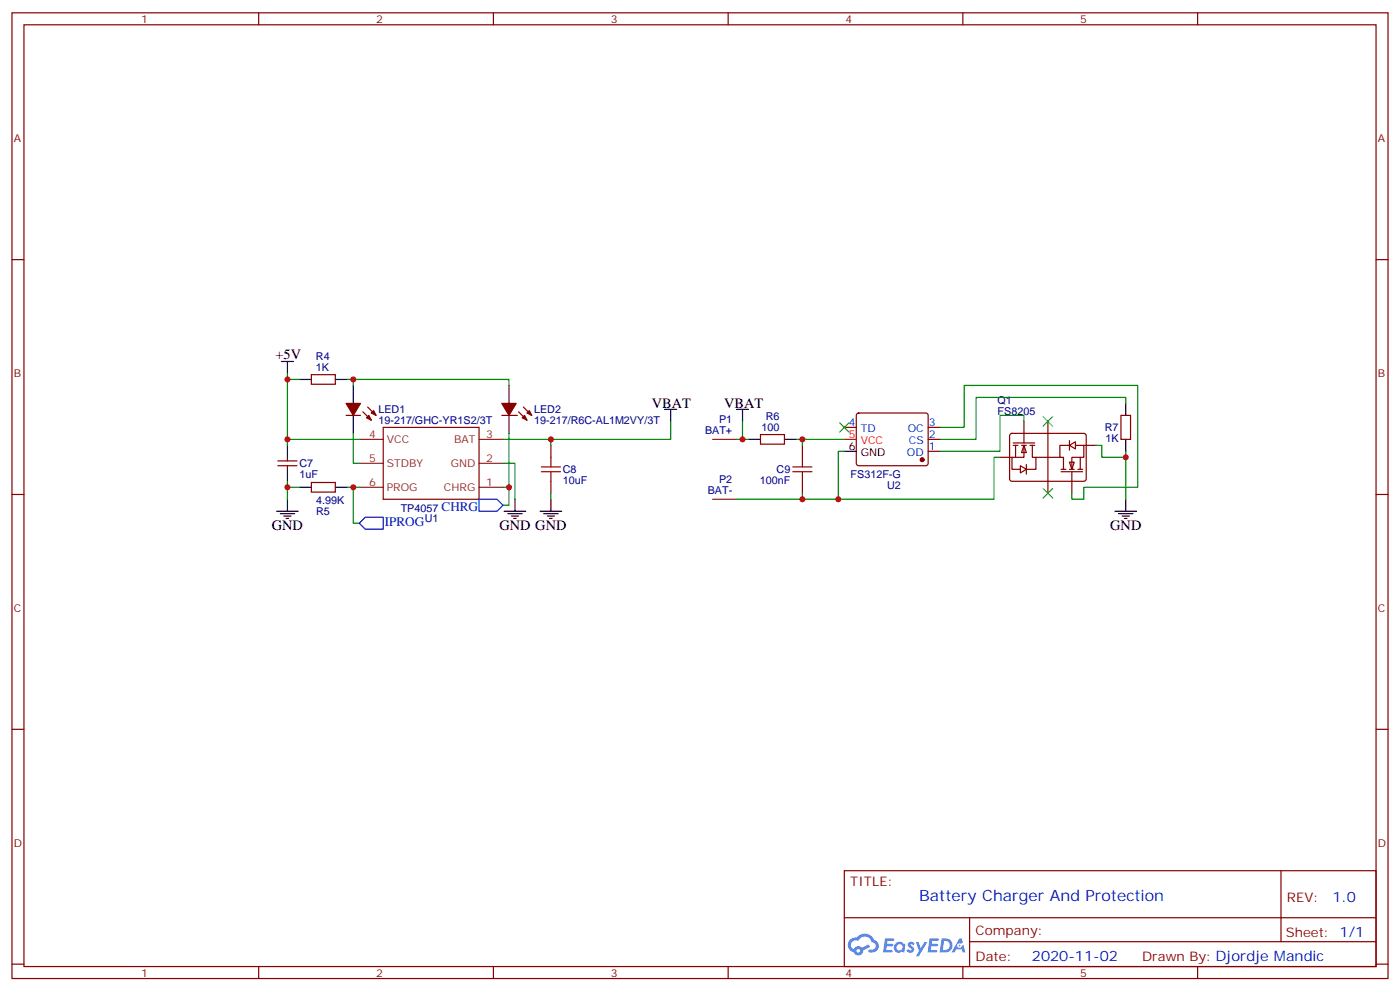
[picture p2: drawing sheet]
<svg xmlns="http://www.w3.org/2000/svg" width="412mm" height="292mm" viewBox="0 0 412 292" stroke-linecap="round" stroke-linejoin="round" font-family="sans-serif">
<g fill="none" stroke="#870000" stroke-width=".35">
<path d="M3.5 3.8h405.4v284.3h-405.4zM7.1 7.3h398.2v277.3h-398.2zM76.2 3.8v3.5M145.3 3.8v3.5M214.5 3.8v3.5M283.6 3.8v3.5M352.8 3.8v3.5M3.5 76.4h3.6M405.3 76.4h3.6M3.5 145.6h3.6M405.3 145.6h3.6M3.5 214.7h3.6"/>
<path d="M405.3 214.7h3.6M248.7 256.4h156.6v28.2h-156.6zM377.3 256.4v20.9M248.7 270.2h156.5M285.6 277.3h119.6M285.6 270.2v14.1M3.5 283.9h3.6M76.2 284.6v3.5M145.3 284.6v3.5M214.5 284.6v3.5M283.6 284.6v3.5M352.8 284.6v3.5"/>
<path d="M405.3 283.9h3.6"/>
</g>
<g fill="#5487ff">
<path d="M267.7 277.5a1.22 1.22 0 0 1 1.7 .3l-.4 .6a.47 .47 0 0 0-.3-.4 .47 .47 0 0 0-.5 .2l.1 .2a1.14 1.14 0 0 1 .8 1.7 1.14 1.14 0 0 1-1.9 0l-.2-.2 .5-.5 .7 .4a.29 .29 0 0 0 .3-.2 .29 .29 0 0 0-.2-.4 1.04 1.04 0 0 1-.6-1.7z"/>
<path d="M260.7 276.3h2.4l.3 .2-.2 .5h-1.8l-.1 .9h1.5l.3 .4-.3 .3h-1.6l-.2 1.1 1.7 .1 .2 .3-.2 .3h-2.6z"/>
<path d="M273.8 276.3h2.4l.3 .2-.1 .5h-1.8l-.2 .9h1.6l.3 .4-.4 .3h-1.6l-.1 1.1 1.7 .1 .2 .3-.2 .3h-2.6z"/>
<path d="M282.6 276.3h.7l.3 1.2-.6 .4a.69 .69 0 0 0-1 .2 .69 .69 0 0 0 .4 1 .69 .69 0 0 0 .9-.6l.5-.3 .6 2.2h-.8l-.2-.8h-1.8l-.5 .8h-.8z"/>
<path d="M269.8 277.4h.8l.6 1.8 1.1-1.8h.9l-2.6 4.2h-.8l.9-1.6z"/>
<path d="M277.4 276.3l-.6 4.1h1.3a2.11 2.11 0 0 0 2.5-2.1 2.11 2.11 0 0 0-2.5-2zM278.1 277a1.39 1.39 0 0 1 1.7 1.4 1.39 1.39 0 0 1-1.8 1.3h-.3z"/>
<path d="M263.7 277.9a1.54 1.54 0 0 0-.1 2.2 1.54 1.54 0 0 0 2.2 .1l.6 .2 .3-2.3-.2-.2h-.4a1.49 1.49 0 0 0-2.4 0zM264 278.9a.94 .94 0 0 1 1.8 0 .94 .94 0 0 1-1.8 0z"/>
<path d="M250.4 276.7a2.18 2.18 0 0 0 1.1 3.7 1.44 1.44 0 0 0 1.6 .9 1.44 1.44 0 0 0 1.2-1.5l2-1-.5-.7-1.9 .9a1.47 1.47 0 0 0-2.4 .5 1.39 1.39 0 0 1-.7-2 1.39 1.39 0 0 1 2-.4 2.12 2.12 0 0 1 2.2-1.3 2.12 2.12 0 0 1 1.9 1.7 1.14 1.14 0 0 1 1.1 1.4 1.14 1.14 0 0 1-1.7 .7 .43 .43 0 0 0-.5 .4 .43 .43 0 0 0 .4 .5 1.98 1.98 0 0 0 2.5-1.3 1.98 1.98 0 0 0-1.2-2.5 3.1 3.1 0 0 0-5.3-.7l-.9 .1zM252.3 280a.55 .55 0 0 1 1.1 0 .55 .55 0 0 1-1.1 0z"/>
<circle cx="282.6" cy="278.4" r=".26"/>
</g>
<path d="M105.8 136.4h7.1M105.8 129.4h7.1M141.1 136.4h7.1M141.1 129.4h7.1M105.8 143.5h7.1M141.1 143.5h7.1" fill="none" stroke="#8c2424" stroke-width=".35"/>
<g fill="none" stroke="#870000" stroke-width=".35">
<path d="M91.7 110.3h7.1v2.8h-7.1zM108.3 119.8l2.5 2.5M154.2 119.8l2.4 2.5M81.8 137.1h5.7M81.8 135.7h5.7M84.7 134.7v1M84.7 137.1v1.1M102 122.3h4.2M106.9 121.2l2.5 2.5M112.9 125.8h28.2v21.2h-28.2zM147.8 122.3h4.6M152.8 121.2l2.4 2.5"/>
<path d="M162.3 131.1v3.6M224 128h7.1v2.8h-7.1zM236.4 131.1v3.6M248.7 125.8h3.5M252.5 121.8l.4-.2h19.8l.5 .2 .2 .5-.1 14.4-.6 .4h-20l-.5-.7v-14.1zM273.4 132.9h3.5M273.4 129.4h3.5M273.4 125.8h3.5M330.2 122.3h2.8v7.1h-2.8zM91.7 142.1h7.1v2.8h-7.1zM162.3 141.7v3.5M236.4 141.7v3.5"/>
</g>
<g fill="none" stroke="#000" stroke-width=".35">
<path d="M82.9 106.4h3.5M84.7 106.4v3.6M88.2 111.7h3.5M98.8 111.7h3.5M104.1 113.5v5.3M149.9 113.5v5.3M331.6 118.8v3.5M84.7 131.1v3.6M84.7 138.2v3.5M104.1 122.3v5.3M149.9 122.3v5.3M195.8 120.5h3.5"/>
<path d="M197.6 120.5v3.6M220.5 129.4h3.5M231.1 129.4h3.5M248.7 132.9h3.5M331.6 129.4v3.5M81.5 150.5h6.3M82.5 151.2h4.3M83.6 151.9h2.1M84.3 152.6h.7M84.7 147v3.5M88.2 143.5h3.5M98.8 143.5h3.5"/>
<path d="M148.5 150.5h6.4M149.6 151.2h4.2M150.6 151.9h2.2M151.3 152.6h.7M151.7 147v3.5M159.1 150.5h6.4M160.2 151.2h4.2M161.2 151.9h2.1M161.9 152.6h.7M162.3 147v3.5"/>
</g>
<path d="M159.5 138.9h5.6M159.5 137.5h5.6M162.3 134.7v2.8M162.3 138.9v2.8M233.5 138.9h5.7M233.5 137.5h5.7M236.4 134.7v2.8M236.4 138.9v2.8" fill="none" stroke="#a10000" stroke-width=".35"/>
<g fill="#870000" stroke="#870000" stroke-width=".35">
<path d="M102 118.8h4.2l-2.1 3.5z"/>
<path d="M107.9 123l.8-.7 .7 1.4z"/>
<path d="M109.4 121.6l.7-.7 .7 1.4z"/>
<path d="M147.8 118.8h4.2l-2.1 3.5z"/>
<path d="M153.8 123l.7-.7 .7 1.4z"/>
<path d="M155.2 121.6l.7-.7 .7 1.4z"/>
<circle cx="271.6" cy="135.4" r=".53"/>
</g>
<path d="M105.8 154.1l1.8-1.8h5.3v3.5h-5.3zM141.1 147h5.3l1.8 1.8-1.8 1.7h-5.3z" fill="none" stroke="#00f" stroke-width=".35"/>
<g fill="none" stroke="#008700" stroke-width=".35">
<path d="M84.7 111.7h3.5M84.7 110v21.1M102.3 111.7h47.6v1.8M104.1 111.7v1.8M104.1 127.6v8.8h1.7M148.2 136.4h3.5v10.6M149.9 127.6v15.9h-1.7M162.3 129.4v1.7M197.6 124.1v5.3h-49.4M84.7 141.7v1.8h3.5M84.7 143.5v3.5M102.3 143.5h3.5"/>
<path d="M104.1 143.5v10.6h1.7M149.9 143.5v5.3h-1.7M162.3 145.2v1.8"/>
</g>
<path d="M248.7 129.4h3.5" fill="none" stroke="#f00" stroke-width=".35"/>
<g fill="#fff" stroke="#870000" stroke-width=".35">
<path d="M301.6 131.1l.7 2.1h-1.4z"/>
<path d="M300.6 137.1l1.7 1.1-1.7 1z"/>
</g>
<path d="M294.6 134.7h3.5M298.4 130.4h6.4M298.4 131.1h1.5M299.2 131.1v3.6M300.9 131.1h1.4M301.6 131.1v3.6h-3.5v3.5h2.5M301.6 124.1v6.3M302.3 136.8v2.8M303.4 131.1h1.4M304.1 131.1v3.6h1.1v3.5h-2.9M308.7 124.1v3.5" fill="none" stroke="#870000" stroke-width=".35"/>
<g fill="#fff" stroke="#870000" stroke-width=".35">
<path d="M315 136.1h1.4l-.7 2.1z"/>
<path d="M315 131.1l1.8-1v2.1z"/>
</g>
<g fill="none" stroke="#870000" stroke-width=".35">
<path d="M297.6 127.8l.5-.2 21.4 .1 .5 .6-.1 13-.6 .4-21.5-.1-.4-.6v-12.7zM305.2 134.7h7M308.7 127.6v17.6M312.6 138.9h6.3M312.6 138.2h1.4M315 131.1h-2.8v3.6h1.1v3.5M315 129.7v2.8M315 138.2h1.4M315.7 138.9v6.3M316.8 131.1h2.5v3.6h-3.6v3.5M317.5 138.2h1.4M318.2 134.7v3.5"/>
<path d="M319.3 131.1h3.5"/>
</g>
<path d="M209.9 129.4h7.1M209.9 147h7.1" fill="none" stroke="#8c2424" stroke-width=".35"/>
<path d="M217 120.5h3.5M218.7 120.5v3.6M328.4 150.5h6.4M329.5 151.2h4.2M330.6 151.9h2.1M331.3 152.6h.7M331.6 147v3.5" fill="none" stroke="#000" stroke-width=".35"/>
<g fill="none" stroke="#008700" stroke-width=".35">
<path d="M331.6 118.8v-1.8h-44.1v12.4h-10.6M84.7 129.4h21.1M217 129.4h3.5M218.7 124.1v5.3M234.6 129.4h14.1M236.4 129.4v1.7M248.7 132.9h-1.8v14.1h-29.9M276.9 125.8h7.1v-12.3h51.1v30h-15.8v3.5h-3.6v-1.8M294.6 134.7h-1.8v12.3h-45.9M301.6 124.1v-1.8h-7v10.6h-17.7M322.8 131.1h1.8v3.6h7v12.3M331.6 132.9v1.8"/>
<path d="M236.4 145.2v1.8"/>
</g>
<path d="M247.3 124.4l2.8 2.8M250.1 124.4l-2.8 2.8M307.3 122.7l2.8 2.8M310.1 122.7l-2.8 2.8M307.3 143.8l2.8 2.8M310.1 143.8l-2.8 2.8" fill="none" stroke="#3c3" stroke-width=".35"/>
<g fill="#c00">
<circle cx="104.1" cy="111.7" r=".88"/>
<circle cx="84.7" cy="143.5" r=".88"/>
<circle cx="104.1" cy="143.5" r=".88"/>
<circle cx="84.7" cy="111.7" r=".88"/>
<circle cx="149.9" cy="143.5" r=".88"/>
<circle cx="162.3" cy="129.4" r=".88"/>
<circle cx="236.4" cy="129.4" r=".88"/>
<circle cx="218.7" cy="129.4" r=".88"/>
<circle cx="236.4" cy="147" r=".88"/>
<circle cx="84.7" cy="129.4" r=".88"/>
<circle cx="246.9" cy="147" r=".88"/>
<circle cx="331.6" cy="134.7" r=".88"/>
</g>
<text font-size="4.6" fill="#00f" x="270.8" y="265.4">Battery Charger And Protection</text>
<g font-size="4.2">
<text x="81.1" y="105.7">+5V</text>
<text x="192" y="120.2">VBAT</text>
<text x="213.3" y="120.2">VBAT</text>
<text x="80.1" y="156.2">GND</text>
<text x="147.1" y="156.2">GND GND</text>
<text x="327.1" y="156.2">GND</text>
</g>
<g font-size="4.2" fill="#00f">
<text x="392.5" y="265.6">1.0</text>
<text x="304" y="283">2020-11-02</text>
</g>
<g font-size="3.9" fill="#00f">
<text x="113.3" y="154.8">IPROG</text>
<text x="130.1" y="150.5">CHRG</text>
</g>
<g font-size="3.9" fill="#800">
<text x="250.5" y="260.9">TITLE:</text>
<text x="379.1" y="265.6">REV:</text>
<text x="287.4" y="275.1">Company:</text>
<text x="378.7" y="275.8">Sheet: 1/1</text>
<text x="287.4" y="282.8">Date:</text>
<text x="336.4" y="282.9">Drawn By: Djordje Mandic</text>
</g>
<g font-size="3.2" fill="#800">
<text x="41.6" y="6.8">1</text>
<text x="110.8" y="6.8">2</text>
<text x="179.9" y="6.8">3</text>
<text x="249.1" y="6.8">4</text>
<text x="318.2" y="6.8">5</text>
<text x="4.1" y="41.9">A</text>
<text x="405.9" y="41.9">A</text>
<text x="4.1" y="111">B</text>
<text x="405.9" y="111">B</text>
<text x="4.1" y="180.2">C</text>
<text x="405.9" y="180.2">C</text>
<text x="4.1" y="249.3">D</text>
<text x="405.9" y="249.3">D</text>
<text x="41.6" y="287.6">1</text>
<text x="110.8" y="287.6">2</text>
<text x="179.9" y="287.6">3</text>
<text x="249.1" y="287.6">4</text>
<text x="318.2" y="287.6">5</text>
</g>
<g font-size="3.2" fill="#000080">
<text x="93.1" y="106.1">R4</text>
<text x="93.1" y="109.3">1K</text>
<text x="293.9" y="119.1">Q1</text>
<text x="111.5" y="124.8">19-217/GHC-YR1S2/3T</text>
<text x="111.5" y="121.6">LED1</text>
<text x="157.3" y="124.8">19-217/R6C-AL1M2VY/3T</text>
<text x="157.3" y="121.6">LED2</text>
<text x="211.8" y="124.7">P1</text>
<text x="225.6" y="123.7">R6</text>
<text x="293.9" y="122.3">FS8205</text>
<text x="207.7" y="127.8">BAT+</text>
<text x="224.4" y="126.9">100</text>
<text x="325.4" y="127">R7</text>
<text x="325.6" y="130.2">1K</text>
<text x="88.2" y="137.6">C7</text>
<text x="88.2" y="140.7">1uF</text>
<text x="165.8" y="142.4">10uF</text>
<text x="165.8" y="139.2">C8</text>
<text x="211.8" y="142.3">P2</text>
<text x="223.8" y="142.5">100nF</text>
<text x="228.8" y="139.3">C9</text>
<text x="250.6" y="140.7">FS312F-G</text>
<text x="93.1" y="148.4">4.99K</text>
<text x="208.5" y="145.4">BAT-</text>
<text x="261.3" y="144">U2</text>
<text x="93.1" y="151.5">R5</text>
<text x="118" y="150.6">TP4057</text>
<text x="125.1" y="153.7">U1</text>
</g>
<g font-size="3.2" fill="#00f">
<text x="250" y="125.5">4</text>
<text x="273.6" y="125.5">3</text>
<text x="253.5" y="127.2">TD</text>
<text x="267.4" y="127.2">OC</text>
<text x="267.7" y="130.8">CS</text>
<text x="273.6" y="129">2</text>
<text x="267.2" y="134.3">OD</text>
<text x="273.6" y="132.5">1</text>
</g>
<g font-size="3.2" fill="#8d2323">
<text x="108.8" y="129">4</text>
<text x="113.9" y="130.4">VCC</text>
<text x="133.8" y="130.4">BAT</text>
<text x="143.2" y="129">3</text>
<text x="108.8" y="136.1">5</text>
<text x="113.9" y="137.5">STDBY</text>
<text x="132.8" y="137.5">GND</text>
<text x="143.2" y="136.1">2</text>
<text x="108.8" y="143.1">6</text>
<text x="143.2" y="143.1">1</text>
<text x="113.9" y="144.5">PROG</text>
<text x="130.8" y="144.5">CHRG</text>
</g>
<g font-size="3.2" fill="#f00">
<text x="250" y="129">5</text>
<text x="253.5" y="130.8">VCC</text>
</g>
<g font-size="3.2">
<text x="250" y="132.5">6</text>
<text x="253.5" y="134.3">GND</text>
</g>
</svg>
